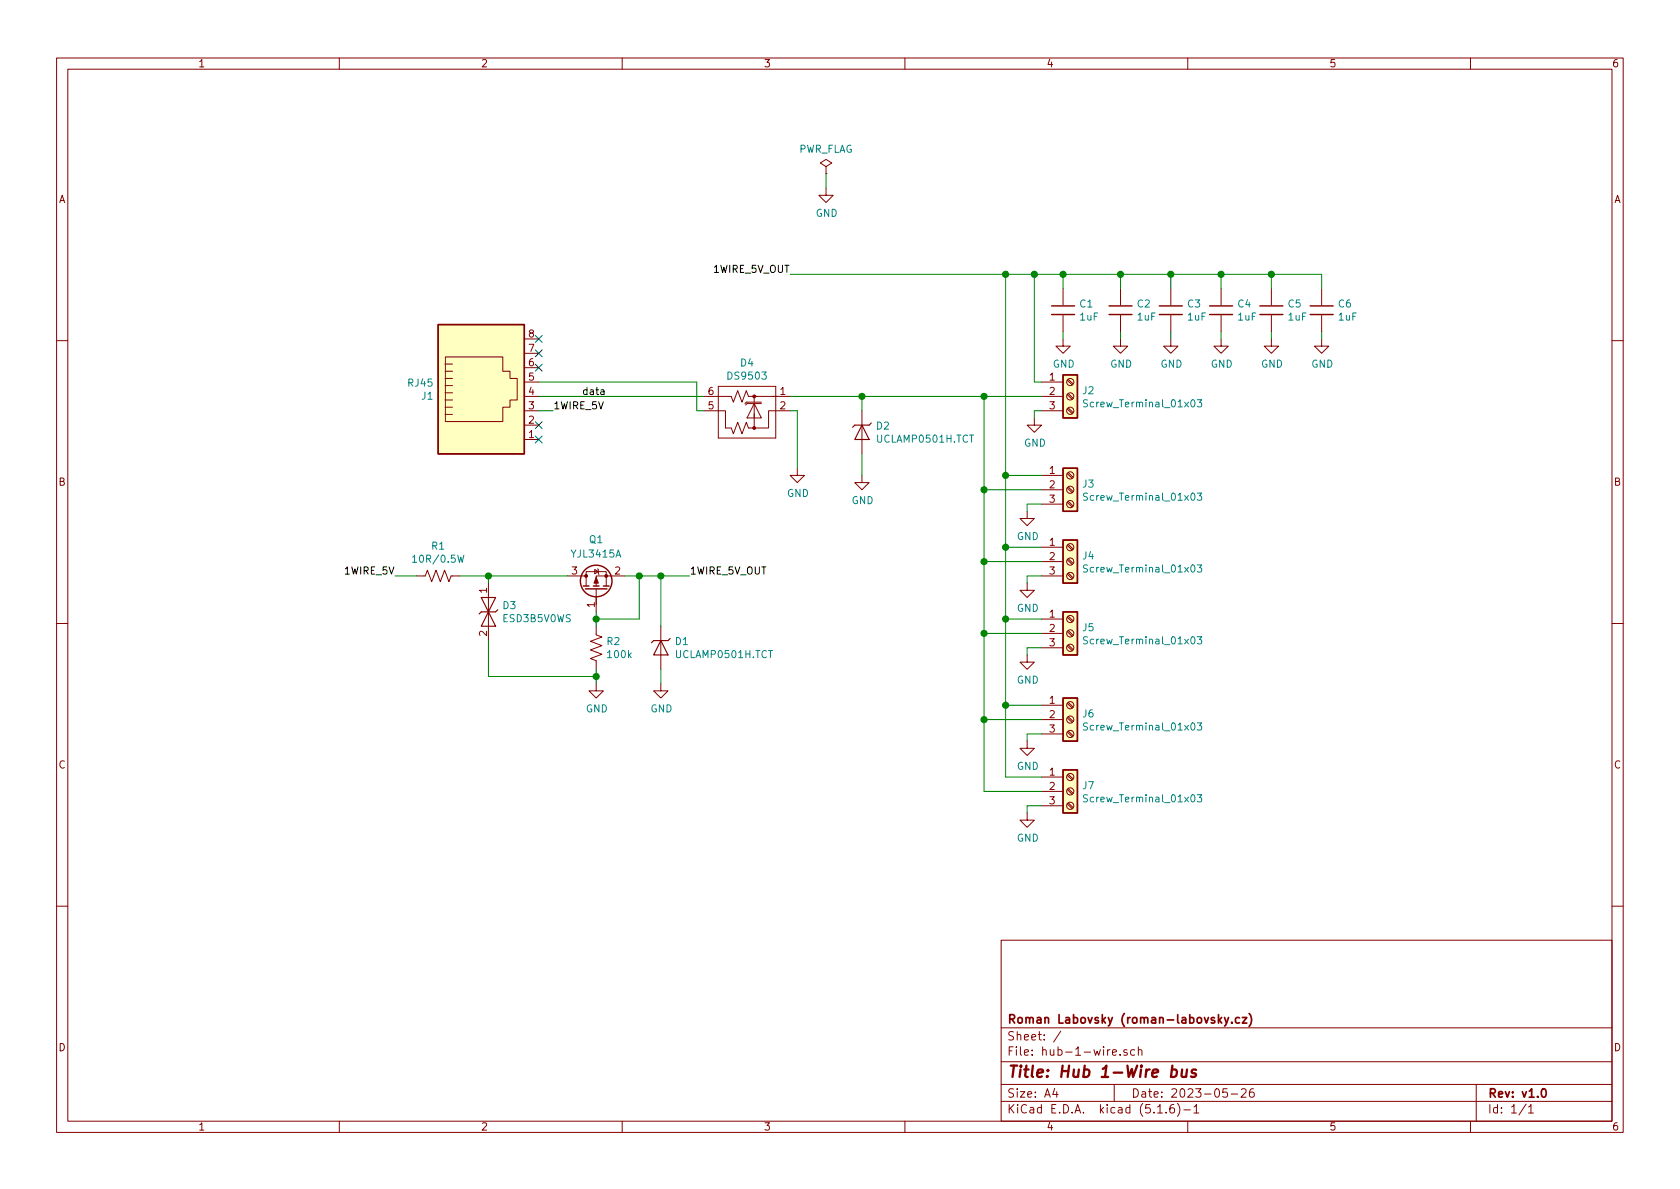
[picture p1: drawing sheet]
EESchema Schematic File Version 4
EELAYER 30 0
EELAYER END
$Descr A4 11693 8268
encoding utf-8
Sheet 1 1
Title "Hub 1-Wire bus"
Date "2023-05-26"
Rev "v1.0"
Comp "Roman Labovsky (roman-labovsky.cz)"
Comment1 ""
Comment2 ""
Comment3 ""
Comment4 ""
$EndDescr
$Comp
L connector_rl:rj45 J1
U 1 1
P 3350 2750
F 0 "J1" H 3021 2754 50  0000 R CNN
F 1 "RJ45" H 3021 2845 50  0000 R CNN
F 2 "connector_rl:rj45_54601-908WPLF" V 3350 2775 50  0001 C CNN
F 3 "~" V 3350 2775 50  0001 C CNN
	1    3350 2750
	1    0    0    -1  
$EndComp
$Comp
L connector_rl:1x3_screw_term_block J2
U 1 1
P 7450 2750
F 0 "J2" H 7530 2792 50  0000 L CNN
F 1 "Screw_Terminal_01x03" H 7530 2701 50  0000 L CNN
F 2 "terminal_block_tht_rl:EBBA-03-C-SS-BU" H 7450 2750 50  0001 C CNN
F 3 "~" H 7450 2750 50  0001 C CNN
	1    7450 2750
	1    0    0    -1  
$EndComp
Wire Wire Line
	7250 2650 7200 2650
$Comp
L power:GND #PWR07
U 1 1
P 7200 2900
F 0 "#PWR07" H 7200 2650 50  0001 C CNN
F 1 "GND" H 7205 2727 50  0000 C CNN
F 2 "" H 7200 2900 50  0001 C CNN
F 3 "" H 7200 2900 50  0001 C CNN
	1    7200 2900
	1    0    0    -1  
$EndComp
Wire Wire Line
	7250 2850 7200 2850
Wire Wire Line
	7200 2850 7200 2900
Wire Wire Line
	7200 1900 7200 2650
$Comp
L diode_rl:undir_transil D2
U 1 1
P 6000 3000
F 0 "D2" H 6094 3046 50  0000 L CNN
F 1 "UCLAMP0501H.TCT" H 6094 2955 50  0000 L CNN
F 2 "package_sod_rl:sod_523" H 6000 3000 50  0001 C CNN
F 3 "" H 6000 3000 50  0001 C CNN
	1    6000 3000
	1    0    0    -1  
$EndComp
$Comp
L power:GND #PWR05
U 1 1
P 4600 4750
F 0 "#PWR05" H 4600 4500 50  0001 C CNN
F 1 "GND" H 4605 4577 50  0000 C CNN
F 2 "" H 4600 4750 50  0001 C CNN
F 3 "" H 4600 4750 50  0001 C CNN
	1    4600 4750
	1    0    0    -1  
$EndComp
Text Label 4050 2750 0    50   ~ 0
data
$Comp
L passive_component_rl:capacitor C1
U 1 1
P 7400 2150
F 0 "C1" V 7354 2260 50  0000 L CNN
F 1 "1uF" V 7445 2260 50  0000 L CNN
F 2 "capacitor_smd_rl:c_1206" H 7400 2150 50  0001 C CNN
F 3 "" H 7400 2150 50  0001 C CNN
	1    7400 2150
	0    1    1    0   
$EndComp
$Comp
L power:GND #PWR0101
U 1 1
P 7400 2350
F 0 "#PWR0101" H 7400 2100 50  0001 C CNN
F 1 "GND" H 7405 2177 50  0000 C CNN
F 2 "" H 7400 2350 50  0001 C CNN
F 3 "" H 7400 2350 50  0001 C CNN
	1    7400 2350
	1    0    0    -1  
$EndComp
$Comp
L connector_rl:1x3_screw_term_block J3
U 1 1
P 7450 3400
F 0 "J3" H 7530 3442 50  0000 L CNN
F 1 "Screw_Terminal_01x03" H 7530 3351 50  0000 L CNN
F 2 "terminal_block_tht_rl:EBBA-03-C-SS-BU" H 7450 3400 50  0001 C CNN
F 3 "~" H 7450 3400 50  0001 C CNN
	1    7450 3400
	1    0    0    -1  
$EndComp
$Comp
L connector_rl:1x3_screw_term_block J4
U 1 1
P 7450 3900
F 0 "J4" H 7530 3942 50  0000 L CNN
F 1 "Screw_Terminal_01x03" H 7530 3851 50  0000 L CNN
F 2 "terminal_block_tht_rl:EBBA-03-C-SS-BU" H 7450 3900 50  0001 C CNN
F 3 "~" H 7450 3900 50  0001 C CNN
	1    7450 3900
	1    0    0    -1  
$EndComp
$Comp
L connector_rl:1x3_screw_term_block J5
U 1 1
P 7450 4400
F 0 "J5" H 7530 4442 50  0000 L CNN
F 1 "Screw_Terminal_01x03" H 7530 4351 50  0000 L CNN
F 2 "terminal_block_tht_rl:EBBA-03-C-SS-BU" H 7450 4400 50  0001 C CNN
F 3 "~" H 7450 4400 50  0001 C CNN
	1    7450 4400
	1    0    0    -1  
$EndComp
Wire Wire Line
	7250 3400 6850 3400
Wire Wire Line
	6850 3400 6850 2750
Connection ~ 6850 2750
Wire Wire Line
	7250 3900 6850 3900
Wire Wire Line
	6850 3900 6850 3400
Connection ~ 6850 3400
Wire Wire Line
	7250 4400 6850 4400
$Comp
L power:GND #PWR0102
U 1 1
P 7150 3550
F 0 "#PWR0102" H 7150 3300 50  0001 C CNN
F 1 "GND" H 7155 3377 50  0000 C CNN
F 2 "" H 7150 3550 50  0001 C CNN
F 3 "" H 7150 3550 50  0001 C CNN
	1    7150 3550
	1    0    0    -1  
$EndComp
$Comp
L power:GND #PWR0103
U 1 1
P 7150 4050
F 0 "#PWR0103" H 7150 3800 50  0001 C CNN
F 1 "GND" H 7155 3877 50  0000 C CNN
F 2 "" H 7150 4050 50  0001 C CNN
F 3 "" H 7150 4050 50  0001 C CNN
	1    7150 4050
	1    0    0    -1  
$EndComp
$Comp
L power:GND #PWR0104
U 1 1
P 7150 4550
F 0 "#PWR0104" H 7150 4300 50  0001 C CNN
F 1 "GND" H 7155 4377 50  0000 C CNN
F 2 "" H 7150 4550 50  0001 C CNN
F 3 "" H 7150 4550 50  0001 C CNN
	1    7150 4550
	1    0    0    -1  
$EndComp
Wire Wire Line
	7250 3500 7150 3500
Wire Wire Line
	7150 3500 7150 3550
Wire Wire Line
	7250 4000 7150 4000
Wire Wire Line
	7150 4000 7150 4050
Wire Wire Line
	7250 4500 7150 4500
Wire Wire Line
	7150 4500 7150 4550
Wire Wire Line
	7000 3300 7000 1900
Wire Wire Line
	7000 3300 7250 3300
Connection ~ 7000 1900
Wire Wire Line
	7250 3800 7000 3800
Connection ~ 7000 3300
Wire Wire Line
	7250 4300 7000 4300
Wire Wire Line
	7000 3300 7000 3800
$Comp
L connector_rl:1x3_screw_term_block J6
U 1 1
P 7450 5000
F 0 "J6" H 7530 5042 50  0000 L CNN
F 1 "Screw_Terminal_01x03" H 7530 4951 50  0000 L CNN
F 2 "terminal_block_tht_rl:EBBA-03-C-SS-BU" H 7450 5000 50  0001 C CNN
F 3 "~" H 7450 5000 50  0001 C CNN
	1    7450 5000
	1    0    0    -1  
$EndComp
$Comp
L connector_rl:1x3_screw_term_block J7
U 1 1
P 7450 5500
F 0 "J7" H 7530 5542 50  0000 L CNN
F 1 "Screw_Terminal_01x03" H 7530 5451 50  0000 L CNN
F 2 "terminal_block_tht_rl:EBBA-03-C-SS-BU" H 7450 5500 50  0001 C CNN
F 3 "~" H 7450 5500 50  0001 C CNN
	1    7450 5500
	1    0    0    -1  
$EndComp
$Comp
L power:GND #PWR0105
U 1 1
P 7150 5150
F 0 "#PWR0105" H 7150 4900 50  0001 C CNN
F 1 "GND" H 7155 4977 50  0000 C CNN
F 2 "" H 7150 5150 50  0001 C CNN
F 3 "" H 7150 5150 50  0001 C CNN
	1    7150 5150
	1    0    0    -1  
$EndComp
$Comp
L power:GND #PWR0106
U 1 1
P 7150 5650
F 0 "#PWR0106" H 7150 5400 50  0001 C CNN
F 1 "GND" H 7155 5477 50  0000 C CNN
F 2 "" H 7150 5650 50  0001 C CNN
F 3 "" H 7150 5650 50  0001 C CNN
	1    7150 5650
	1    0    0    -1  
$EndComp
Wire Wire Line
	7250 5600 7150 5600
Wire Wire Line
	7150 5600 7150 5650
Wire Wire Line
	7250 5100 7150 5100
Wire Wire Line
	7150 5100 7150 5150
Wire Wire Line
	7250 4900 7000 4900
Wire Wire Line
	7000 4900 7000 4300
Connection ~ 7000 4300
Wire Wire Line
	7250 5400 7000 5400
Wire Wire Line
	7000 5400 7000 4900
Connection ~ 7000 4900
Wire Wire Line
	7250 5000 6850 5000
Wire Wire Line
	6850 5000 6850 4400
Connection ~ 6850 4400
Wire Wire Line
	7250 5500 6850 5500
Wire Wire Line
	6850 5500 6850 5000
Connection ~ 6850 5000
$Comp
L diode_rl:DS9503_us D4
U 1 1
P 5300 2850
F 0 "D4" H 5400 3185 50  0000 C CNN
F 1 "DS9503" H 5400 3094 50  0000 C CNN
F 2 "package_tsoc_rl:tsoc_6" H 5350 2900 50  0001 C CNN
F 3 "https://datasheets.maximintegrated.com/en/ds/DS9503.pdf" H 5350 2900 50  0001 C CNN
	1    5300 2850
	-1   0    0    -1  
$EndComp
$Comp
L diode_rl:undir_transil D1
U 1 1
P 4600 4500
F 0 "D1" H 4694 4546 50  0000 L CNN
F 1 "UCLAMP0501H.TCT" H 4694 4455 50  0000 L CNN
F 2 "package_sod_rl:sod_523" H 4600 4500 50  0001 C CNN
F 3 "" H 4600 4500 50  0001 C CNN
	1    4600 4500
	1    0    0    -1  
$EndComp
Wire Wire Line
	6000 2850 6000 2750
Wire Wire Line
	5500 2850 5550 2850
Wire Wire Line
	5550 2850 5550 3250
$Comp
L power:GND #PWR0107
U 1 1
P 6000 3300
F 0 "#PWR0107" H 6000 3050 50  0001 C CNN
F 1 "GND" H 6005 3127 50  0000 C CNN
F 2 "" H 6000 3300 50  0001 C CNN
F 3 "" H 6000 3300 50  0001 C CNN
	1    6000 3300
	1    0    0    -1  
$EndComp
Wire Wire Line
	3750 2750 4900 2750
Wire Wire Line
	6850 2750 7250 2750
Wire Wire Line
	7000 1900 7200 1900
Connection ~ 6000 2750
Wire Wire Line
	6000 2750 6850 2750
Wire Wire Line
	5500 2750 6000 2750
Wire Wire Line
	6000 3150 6000 3300
Wire Wire Line
	4600 4650 4600 4750
$Comp
L power:GND #PWR0109
U 1 1
P 5550 3250
F 0 "#PWR0109" H 5550 3000 50  0001 C CNN
F 1 "GND" H 5555 3077 50  0000 C CNN
F 2 "" H 5550 3250 50  0001 C CNN
F 3 "" H 5550 3250 50  0001 C CNN
	1    5550 3250
	1    0    0    -1  
$EndComp
Wire Wire Line
	4900 2850 4850 2850
Wire Wire Line
	3750 2650 4850 2650
Wire Wire Line
	4850 2650 4850 2850
NoConn ~ 3750 2350
NoConn ~ 3750 2450
NoConn ~ 3750 2550
NoConn ~ 3750 2950
NoConn ~ 3750 3050
$Comp
L power:PWR_FLAG #FLG0102
U 1 1
P 5750 1200
F 0 "#FLG0102" H 5750 1275 50  0001 C CNN
F 1 "PWR_FLAG" H 5750 1373 50  0000 C CNN
F 2 "" H 5750 1200 50  0001 C CNN
F 3 "~" H 5750 1200 50  0001 C CNN
	1    5750 1200
	1    0    0    -1  
$EndComp
$Comp
L power:GND #PWR0110
U 1 1
P 5750 1300
F 0 "#PWR0110" H 5750 1050 50  0001 C CNN
F 1 "GND" H 5755 1127 50  0000 C CNN
F 2 "" H 5750 1300 50  0001 C CNN
F 3 "" H 5750 1300 50  0001 C CNN
	1    5750 1300
	1    0    0    -1  
$EndComp
Wire Wire Line
	5750 1300 5750 1200
Wire Wire Line
	7200 1900 7400 1900
Wire Wire Line
	7400 1900 7400 2000
Connection ~ 7200 1900
Wire Wire Line
	7400 2300 7400 2350
$Comp
L passive_component_rl:capacitor C2
U 1 1
P 7800 2150
F 0 "C2" V 7754 2260 50  0000 L CNN
F 1 "1uF" V 7845 2260 50  0000 L CNN
F 2 "capacitor_smd_rl:c_1206" H 7800 2150 50  0001 C CNN
F 3 "" H 7800 2150 50  0001 C CNN
	1    7800 2150
	0    1    1    0   
$EndComp
$Comp
L passive_component_rl:capacitor C3
U 1 1
P 8150 2150
F 0 "C3" V 8104 2260 50  0000 L CNN
F 1 "1uF" V 8195 2260 50  0000 L CNN
F 2 "capacitor_smd_rl:c_1206" H 8150 2150 50  0001 C CNN
F 3 "" H 8150 2150 50  0001 C CNN
	1    8150 2150
	0    1    1    0   
$EndComp
$Comp
L passive_component_rl:capacitor C4
U 1 1
P 8500 2150
F 0 "C4" V 8454 2260 50  0000 L CNN
F 1 "1uF" V 8545 2260 50  0000 L CNN
F 2 "capacitor_smd_rl:c_1206" H 8500 2150 50  0001 C CNN
F 3 "" H 8500 2150 50  0001 C CNN
	1    8500 2150
	0    1    1    0   
$EndComp
$Comp
L passive_component_rl:capacitor C5
U 1 1
P 8850 2150
F 0 "C5" V 8804 2260 50  0000 L CNN
F 1 "1uF" V 8895 2260 50  0000 L CNN
F 2 "capacitor_smd_rl:c_1206" H 8850 2150 50  0001 C CNN
F 3 "" H 8850 2150 50  0001 C CNN
	1    8850 2150
	0    1    1    0   
$EndComp
$Comp
L passive_component_rl:capacitor C6
U 1 1
P 9200 2150
F 0 "C6" V 9154 2260 50  0000 L CNN
F 1 "1uF" V 9245 2260 50  0000 L CNN
F 2 "capacitor_smd_rl:c_1206" H 9200 2150 50  0001 C CNN
F 3 "" H 9200 2150 50  0001 C CNN
	1    9200 2150
	0    1    1    0   
$EndComp
$Comp
L power:GND #PWR0111
U 1 1
P 7800 2350
F 0 "#PWR0111" H 7800 2100 50  0001 C CNN
F 1 "GND" H 7805 2177 50  0000 C CNN
F 2 "" H 7800 2350 50  0001 C CNN
F 3 "" H 7800 2350 50  0001 C CNN
	1    7800 2350
	1    0    0    -1  
$EndComp
$Comp
L power:GND #PWR0112
U 1 1
P 8150 2350
F 0 "#PWR0112" H 8150 2100 50  0001 C CNN
F 1 "GND" H 8155 2177 50  0000 C CNN
F 2 "" H 8150 2350 50  0001 C CNN
F 3 "" H 8150 2350 50  0001 C CNN
	1    8150 2350
	1    0    0    -1  
$EndComp
$Comp
L power:GND #PWR0113
U 1 1
P 8500 2350
F 0 "#PWR0113" H 8500 2100 50  0001 C CNN
F 1 "GND" H 8505 2177 50  0000 C CNN
F 2 "" H 8500 2350 50  0001 C CNN
F 3 "" H 8500 2350 50  0001 C CNN
	1    8500 2350
	1    0    0    -1  
$EndComp
$Comp
L power:GND #PWR0114
U 1 1
P 8850 2350
F 0 "#PWR0114" H 8850 2100 50  0001 C CNN
F 1 "GND" H 8855 2177 50  0000 C CNN
F 2 "" H 8850 2350 50  0001 C CNN
F 3 "" H 8850 2350 50  0001 C CNN
	1    8850 2350
	1    0    0    -1  
$EndComp
$Comp
L power:GND #PWR0115
U 1 1
P 9200 2350
F 0 "#PWR0115" H 9200 2100 50  0001 C CNN
F 1 "GND" H 9205 2177 50  0000 C CNN
F 2 "" H 9200 2350 50  0001 C CNN
F 3 "" H 9200 2350 50  0001 C CNN
	1    9200 2350
	1    0    0    -1  
$EndComp
Wire Wire Line
	7800 2350 7800 2300
Wire Wire Line
	8150 2300 8150 2350
Wire Wire Line
	8500 2300 8500 2350
Wire Wire Line
	8850 2300 8850 2350
Wire Wire Line
	9200 2300 9200 2350
Wire Wire Line
	7400 1900 7800 1900
Wire Wire Line
	9200 1900 9200 2000
Connection ~ 7400 1900
Wire Wire Line
	8850 2000 8850 1900
Connection ~ 8850 1900
Wire Wire Line
	8850 1900 9200 1900
Wire Wire Line
	8500 2000 8500 1900
Connection ~ 8500 1900
Wire Wire Line
	8500 1900 8850 1900
Wire Wire Line
	8150 2000 8150 1900
Connection ~ 8150 1900
Wire Wire Line
	8150 1900 8500 1900
Wire Wire Line
	7800 2000 7800 1900
Connection ~ 7800 1900
Wire Wire Line
	7800 1900 8150 1900
$Comp
L unipolar_transistor_rl:p_mosfet_gsd Q1
U 1 1
P 4150 4100
F 0 "Q1" V 4500 4100 50  0000 C CNN
F 1 "YJL3415A" V 4400 4100 50  0000 C CNN
F 2 "package_sot_rl:sot_23" H 4150 4100 50  0001 C CNN
F 3 "" H 4150 4100 50  0001 C CNN
	1    4150 4100
	0    -1   -1   0   
$EndComp
$Comp
L passive_component_rl:resistor_us R2
U 1 1
P 4150 4500
F 0 "R2" V 4104 4568 50  0000 L CNN
F 1 "100k" V 4195 4568 50  0000 L CNN
F 2 "resistor_smd_rl:r_1206" H 4150 4500 50  0001 C CNN
F 3 "" H 4150 4500 50  0001 C CNN
	1    4150 4500
	0    1    1    0   
$EndComp
Wire Wire Line
	4150 4250 4150 4300
Wire Wire Line
	4150 4300 4450 4300
Wire Wire Line
	4450 4300 4450 4000
Wire Wire Line
	4450 4000 4350 4000
Connection ~ 4150 4300
Wire Wire Line
	4150 4300 4150 4350
$Comp
L power:GND #PWR0108
U 1 1
P 4150 4750
F 0 "#PWR0108" H 4150 4500 50  0001 C CNN
F 1 "GND" H 4155 4577 50  0000 C CNN
F 2 "" H 4150 4750 50  0001 C CNN
F 3 "" H 4150 4750 50  0001 C CNN
	1    4150 4750
	1    0    0    -1  
$EndComp
Wire Wire Line
	4150 4750 4150 4700
$Comp
L diode_rl:bidir_transil D3
U 1 1
P 3400 4300
F 0 "D3" H 3494 4396 50  0000 L CNN
F 1 "ESD3B5V0WS" H 3494 4305 50  0000 L CNN
F 2 "package_sod_rl:sod_323" H 3400 4300 50  0001 C CNN
F 3 "" H 3400 4300 50  0001 C CNN
	1    3400 4300
	1    0    0    -1  
$EndComp
Wire Wire Line
	4150 4700 3400 4700
Wire Wire Line
	3400 4700 3400 4450
Connection ~ 4150 4700
Wire Wire Line
	4150 4700 4150 4650
Wire Wire Line
	3400 4050 3400 4000
Wire Wire Line
	3400 4000 3950 4000
$Comp
L passive_component_rl:resistor_us R1
U 1 1
P 3050 4000
F 0 "R1" H 3050 3795 50  0000 C CNN
F 1 "10R/0.5W" H 3050 3886 50  0000 C CNN
F 2 "resistor_smd_rl:r_1206" H 3050 4000 50  0001 C CNN
F 3 "" H 3050 4000 50  0001 C CNN
	1    3050 4000
	-1   0    0    1   
$EndComp
Wire Wire Line
	3200 4000 3400 4000
Connection ~ 3400 4000
Connection ~ 4450 4000
Wire Wire Line
	2900 4000 2750 4000
Text Label 2750 4000 2    50   ~ 0
1WIRE_5V
Text Label 4800 4000 0    50   ~ 0
1WIRE_5V_OUT
Text Label 5500 1900 2    50   ~ 0
1WIRE_5V_OUT
Wire Wire Line
	5500 1900 7000 1900
Wire Wire Line
	4600 4000 4600 4350
Wire Wire Line
	4450 4000 4600 4000
Connection ~ 4600 4000
Wire Wire Line
	4600 4000 4800 4000
Text Label 3850 2850 0    50   ~ 0
1WIRE_5V
Wire Wire Line
	3850 2850 3750 2850
Wire Wire Line
	7000 3800 7000 4300
Connection ~ 7000 3800
Wire Wire Line
	6850 3900 6850 4400
Connection ~ 6850 3900
$EndSCHEMATC
